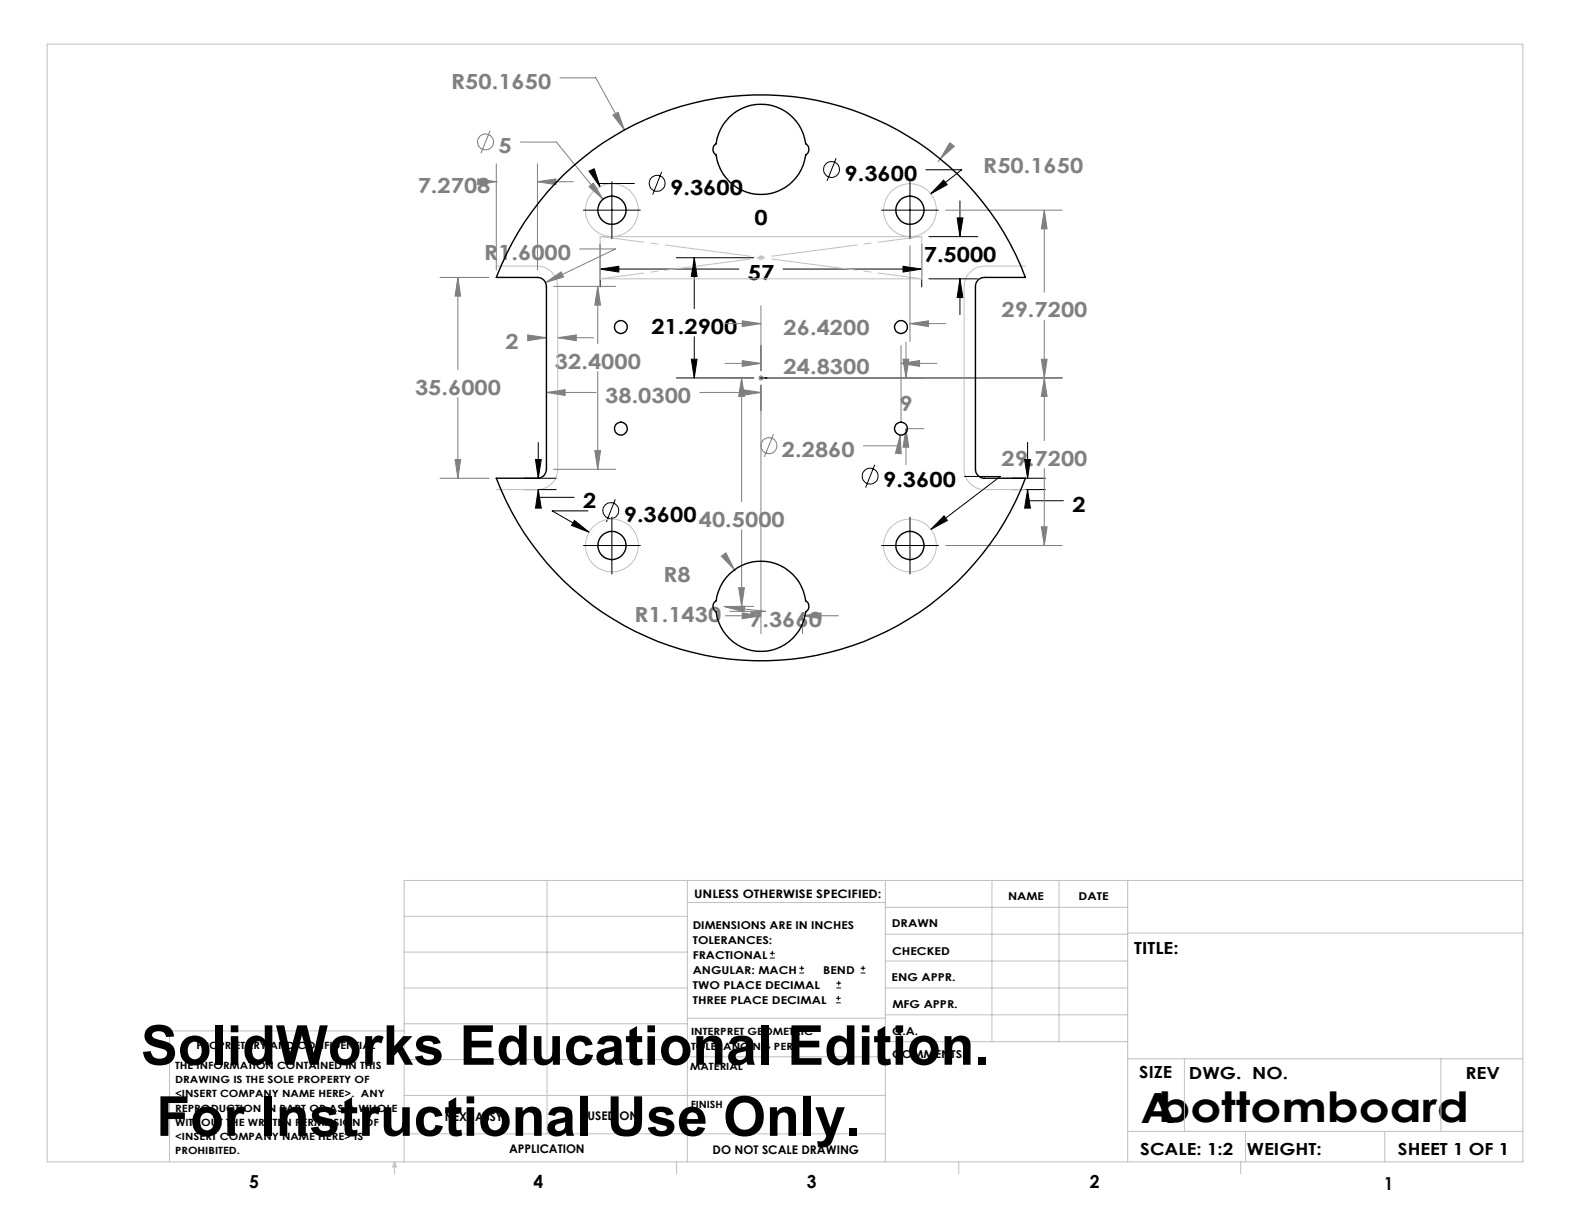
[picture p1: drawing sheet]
<svg xmlns="http://www.w3.org/2000/svg" width="279mm" height="216mm" viewBox="0 0 279 216" stroke-linecap="round" stroke-linejoin="round" font-family="sans-serif">
<g fill="none" stroke="#808080" stroke-width=".18">
<path d="M99.3 13.8h6.3l5.1 9.2M84.7 31.7l3.3 .5-3.3 .5zM86.9 23.1l-1.6 4.1M88 29v18.9M88 32.2h.1M92.3 25.2h6.3l8.3 10.1M95.3 32.2l3.3-.5v1zM95.3 29v18.9M95.3 32.2h6.3M104.4 33.1l.8-.6 1.7 2.8zM108.7 20.4l.9-.5 1.1 3.1zM166.7 28.2l-.4 .4"/>
<path d="M167.6 37.3h20.7M168.4 25.3l.8 .6-2.5 2.3zM185.1 37.3l.5 3.3h-1zM185.1 37.3v14.5M78 49.2h8.7M81.2 49.2l.5 3.3h-1zM81.2 49.2v16.3M93.6 59.4l3.3 .5-3.3 .5zM93.6 59.9h3.3M96.7 50.1l2.8-1.9 .4 .9zM98.1 50.8h11M98.9 59.9l3.3-.5v1z"/>
<path d="M98.9 59.9h6.3M102.8 44.1h6.3l-12.4 6M106 50.8l.5 3.3h-1.1zM106 50.8v10.1M128.6 57.4h6.3M131.6 56.9l3.3 .5-3.3 .5zM134.9 54.2v11.5M161.3 57.4l3.3-.5v1zM161.3 43.6v16.9M161.3 57.4h6.4M185.1 56.8v21.3M81.2 70.5v14.3"/>
<path d="M96.9 69.6l3.3-.5v1zM96.9 69.6h8.8M105.4 79.9h1.1l-.5 3.3zM106 65.9v17.3M124.1 69.6h10.8M128.3 67h5.3M128.6 64.4h6.3M131.5 67l.5 3.3h-1zM131.5 67v21.9M131.6 69.1l3.3 .5-3.3 .5zM131.6 63.9l3.3 .5-3.3 .5zM134.4 67h1"/>
<path d="M134.5 66.6l.8 .7M134.9 66.5v1M134.9 68.3v44M135.3 66.6l-.8 .7M136.2 67h52.1M137.1 77l-1.6 4M159.6 77.1l.2 3.3-1.1-.1zM159.6 77.1l-.2 1.9h-6.3M159.7 64.4l3.3-.5v1zM159.7 61.2v13.5M159.7 64.4h6.4M160.1 63.7h1l-.5 3.3z"/>
<path d="M160.6 76l.5 3.3h-1zM160.6 60.6v6.4M160.6 76v6.3M161 76h2.8M184.6 63.7h1l-.5 3.3zM185.1 67l.5 3.3h-1zM78 84.8h8.7M80.7 81.5h1l-.5 3.3zM98.1 83.2h11M127.9 98.6l.8-.6 1.5 3zM131.5 93.9v13.6M167.6 96.7h20.7"/>
<path d="M184.6 93.4h1l-.5 3.3zM185.1 83.1v13.6M128.3 107.5h5.3M128.6 109.1h6.3M128.7 107.6l3.3-.1-.1 .9zM128.7 107.6l7 .8h-6.3M130.2 101l.2 .2M131 104.2h1l-.5 3.3zM131.6 108.7l3.3 .4-3.3 .6zM142.3 109.1l3.3-.4v1zM142.3 108.8v3.5M142.3 109.1h6.3"/>
<circle cx="86.1" cy="25.2" r="1.41"/>
<circle cx="136.3" cy="79" r="1.4"/>
</g>
<g fill="none" stroke="#000" stroke-width=".18">
<path d="M103.4 37.3h10.1M104.4 30.3l.9-.4 1.1 3.2zM108.5 32.2v10.1M112.5 32.5h-6.4l.3 .6M117.3 30.5l-1.6 4M148.2 28l-1.6 4.1M156.3 37.3h10.1M161.3 32.2v10.1M164.1 30.1h6.4l-5.5 4.3M167.3 31.9l.6 .8-2.9 1.7zM169.7 38.6h1l-.5 3.3zM170.2 35.6v6.3"/>
<path d="M106.4 47.7l3.3-.5v1zM106.4 43.2v7.7M106.4 47.7h24.6M119.9 45.7h13.7M123.1 45.7l.5 3.3h-1zM123.1 45.7v9M123.1 59.7v7.3M138.8 47.7h24.6M160.1 47.2l3.3 .5-3.3 .5zM163.4 43.2v7.7M164.7 41.9h8.7M164.7 49.4h8.7"/>
<path d="M170.2 49.4l.5 3.3h-1zM170.2 49.4v6.4M95.4 78.4v6.4M119.9 67h13.7M122.6 63.7h1l-.5 3.3zM182.2 78.4v6.4M92.9 86.8h5.7M92.9 84.8h5.7M94.9 81.5h1.1l-.6 3.3zM95.4 86.8l.6 3.3h-1.1zM95.4 86.8v1.4h6.4M101.8 92.3l2.6 2-3.1-1.2z"/>
<path d="M103.4 96.7h10.1M104.2 90.6h-6.3l6.5 3.7M108.5 91.7v10M109.1 88.5l-1.6 4M155.1 82.4l-1.6 4M156.3 96.7h10.1M161.3 91.7v10M167.4 91.4l.6 .9-3 1.5zM171 84.5h6.3l-12.3 9.3M179.4 86.8h5.9M179.4 84.8h5.9M181.6 81.5h1.1l-.5 3.3z"/>
<path d="M182.2 86.8l.5 3.3h-1.1zM182.2 86.8v2h6.3M136.5 169.8h.8M136.5 169h.8M136.9 168.6v.8M141.7 172.5h.9M141.7 171.6h.9M142.1 171.2v.8M148.2 177.8h.8M148.2 177h.8M148.3 175.1h.8M148.3 174.3h.8"/>
<path d="M148.6 176.5v.8M148.7 173.9v.8M152.6 172.5h.8M152.6 171.6h.8M153 171.2v.8"/>
<circle cx="116.5" cy="32.5" r="1.4"/>
<circle cx="147.4" cy="30" r="1.42"/>
<circle cx="108.3" cy="90.5" r="1.41"/>
<circle cx="154.3" cy="84.4" r="1.41"/>
</g>
<g fill="none" stroke="#c0c0c0" stroke-width=".18">
<path d="M8.4 7.8h261.6v198.2h-261.6zM88 47.2h7.3a3.7 3.7 0 0 1 3.6 3.6v32.4a3.7 3.7 0 0 1-3.6 3.6h-7.3M106.4 41.9h57v7.5h-57zM134.4 45.7h1M134.5 45.3l.8 .7M134.9 45.2v1M135.3 45.3l-.8 .7M181.8 47.2h-7.3a3.7 3.7 0 0 0-3.6 3.6v32.4a3.7 3.7 0 0 0 3.6 3.6h7.3M97 156.1v44.9M121.8 156.1v49.9M121.8 160h35.2M157 156.1v49.9"/>
<path d="M175.9 156.1v28.5M187.7 156.1v28.5M199.9 156.1v49.9M270 156.1h-198.4v49.9M71.6 175.1h50.2M71.6 168.8h50.2M71.6 162.4h50.2M157 170.4h42.9M157 165.6h42.9M157 160.8h42.9M157 175.1h42.9M157 179.9h42.9"/>
<path d="M199.9 165.4h70.1M71.6 194.2h85.4M71.6 187.8h50.2M71.6 181.5h50.2M71.6 182.7h-41.5v23.3M121.8 187.3h35.2M121.8 180.5h35.2M157 184.6h42.9M199.9 187.7h70.1M210 187.7v12.9M255.4 187.7v12.9M70 206v2.1"/>
<path d="M70 206l.3 .8h-.7zM71.6 201h85.4M119.9 206v2.1M170 206v2.1M199.9 200.6h70.1M220 206v2.1M220.8 200.6v5.4M245.5 200.6v5.4"/>
<circle cx="108.5" cy="37.3" r="4.7"/>
<circle cx="161.3" cy="37.3" r="4.7"/>
<circle cx="108.5" cy="96.7" r="4.7"/>
<circle cx="161.3" cy="96.7" r="4.7"/>
</g>
<path d="M134.8 67h.2zM134.9 67h.1M134.9 67h1.2M136.1 67h-.6h.6" fill="none" stroke="#00f" stroke-width=".18"/>
<path d="M106.4 41.9l57 7.5M163.4 41.9l-57 7.5" fill="none" stroke="#c0c0c0" stroke-width=".18" stroke-dasharray="15.2 1.3 1.3 1.3" stroke-dashoffset="7.4"/>
<path d="M104.4 30.3l2 2.8-1.1-3.2zM167.3 31.9l-2.3 2.5 2.9-1.7zM167.4 91.4l-2.4 2.4 3-1.5zM101.8 92.3l-.5 .8 3.1 1.2zM95.4 86.8l.6 3.3h-1.1zM94.9 81.5h1.1l-.6 3.3zM182.2 86.8l.5 3.3h-1.1zM181.6 81.5h1.1l-.5 3.3zM106.4 47.7l3.3-.5v1zM160.1 47.2l3.3 .5-3.3 .5zM169.7 38.6h1l-.5 3.3zM170.2 49.4l.5 3.3h-1zM122.6 63.7h1l-.5 3.3zM123.1 45.7l.5 3.3h-1z" fill="#000"/>
<path d="M93.6 59.4l3.3 .5-3.3 .5zM98.9 59.9l3.3-.5v1z" fill="#808080"/>
<path d="M135.5 67h.6zM134.8 67h.2z" fill="#00f"/>
<path d="M168.4 25.3l-1.7 2.9 2.5-2.3zM104.4 33.1l2.5 2.2-1.7-2.8zM131.6 69.1l3.3 .5-3.3 .5zM96.9 69.6l3.3-.5v1zM108.7 20.4l2 2.6-1.1-3.1zM96.7 50.1l3.2-1-.4-.9zM84.7 31.7l3.3 .5-3.3 .5zM95.3 32.2l3.3-.5v1zM81.2 49.2l.5 3.3h-1zM80.7 81.5h1l-.5 3.3zM106 50.8l.5 3.3h-1.1zM105.4 79.9h1.1l-.5 3.3zM131.6 56.9l3.3 .5-3.3 .5zM161.3 57.4l3.3-.5v1zM184.6 63.7h1l-.5 3.3zM185.1 37.3l.5 3.3h-1zM185.1 67l.5 3.3h-1zM184.6 93.4h1l-.5 3.3zM159.6 77.1l-.9 3.2 1.1 .1zM159.7 64.4l3.3-.5v1zM131.6 63.9l3.3 .5-3.3 .5zM160.6 76l.5 3.3h-1zM160.1 63.7h1l-.5 3.3zM131.5 67l.5 3.3h-1zM131 104.2h1l-.5 3.3zM142.3 109.1l3.3-.4v1zM131.6 108.7l3.3 .4-3.3 .6zM127.9 98.6l2.3 2.4-1.5-3zM128.7 107.6l3.2 .8 .1-.9z" fill="#808080"/>
<g fill="none" stroke="#000" stroke-width=".25">
<path d="M100 30.9a50.2 50.2 0 0 1 81.8 18.3h-7.3a1.57 1.57 0 0 0-1.6 1.6v32.4a1.57 1.57 0 0 0 1.6 1.6h7.3a50.2 50.2 0 0 1-46.9 32.3 50.2 50.2 0 0 1-46.9-32.3h7.3a1.57 1.57 0 0 0 1.6-1.6v-32.4a1.57 1.57 0 0 0-1.6-1.6h-7.3a50.1 50.1 0 0 1 12-18.3zM129.3 20.8a8 8 0 0 1 8.2-1.9 8 8 0 0 1 5.3 6.6 1.18 1.18 0 0 1 0 2 8 8 0 0 1-7.9 7 8 8 0 0 1-7.9-7 1.18 1.18 0 0 1 0-2 8.1 8.1 0 0 1 2.3-4.7zM129.3 101.8a8 8 0 0 1 8.2-1.9 8 8 0 0 1 5.3 6.6 1.15 1.15 0 0 1 0 2 8 8 0 0 1-7.9 7 8 8 0 0 1-7.9-7 1.15 1.15 0 0 1 0-2 8.1 8.1 0 0 1 2.3-4.7z"/>
<circle cx="108.5" cy="37.3" r="2.49"/>
<circle cx="161.3" cy="37.3" r="2.49"/>
<circle cx="110.1" cy="58" r="1.15"/>
<circle cx="159.7" cy="58" r="1.15"/>
<circle cx="110.1" cy="76" r="1.15"/>
<circle cx="159.7" cy="76" r="1.15"/>
<circle cx="108.5" cy="96.7" r="2.49"/>
<circle cx="161.3" cy="96.7" r="2.49"/>
</g>
<g font-size="9.8">
<text x="25" y="188.7">SolidWorks Educational Edition.</text>
<text x="27.7" y="201.3">For Instructional Use Only.</text>
</g>
<text font-size="7.4" x="202.2" y="199.1">Abottomboard</text>
<g font-size="3.7" fill="#808080">
<text x="79.9" y="15.7">R50.1650</text>
<text x="88.4" y="27.1">5</text>
<text x="74.1" y="34.2">7.2708</text>
<text x="174.3" y="30.6">R50.1650</text>
<text x="85.8" y="46.1">R</text>
<text x="88.3" y="46.1">1.6000</text>
<text x="138.9" y="59.3">26.4200</text>
<text x="177.5" y="56.2">29.7200</text>
<text x="89.6" y="61.8">2</text>
<text x="98.4" y="65.3">32.4000</text>
<text x="73.6" y="69.9">35.6000</text>
<text x="107.3" y="71.5">38.0300</text>
<text x="138.9" y="66.4">24.8300</text>
<text x="159.5" y="72.8">9</text>
<text x="138.6" y="81">2.2860</text>
<text x="177.5" y="82.5">29.7200</text>
<text x="117.5" y="103.1">R8</text>
<text x="112.4" y="110.3">R1.1430</text>
<text x="132.8" y="111.1">7.3660</text>
</g>
<g font-size="3.7">
<text x="118.8" y="34.5">9.3600</text>
<text x="149.7" y="32">9.3600</text>
<text x="133.7" y="39.9">0</text>
<text x="163.8" y="46.5">7.5000</text>
<text x="132.6" y="49.7">57</text>
<text x="115.5" y="59.2">21.2900</text>
<text x="156.6" y="86.4">9.3600</text>
<text x="103.4" y="90.1">2</text>
<text x="110.6" y="92.5">9.360040.5000</text>
<text x="190.1" y="90.7">2</text>
</g>
<g font-size="3.2">
<text x="44.2" y="210.6">5</text>
<text x="94.6" y="210.6">4</text>
<text x="143.1" y="210.6">3</text>
<text x="193.2" y="210.6">2</text>
<text x="245.4" y="210.9">1</text>
</g>
<g font-size="3">
<text x="201.1" y="169.1">TITLE:</text>
<text x="202" y="191.1">SIZE</text>
<text x="210.8" y="191.2">DWG. NO.</text>
<text x="259.8" y="191.3">REV</text>
<text x="202.1" y="204.7">SCALE: 1:2</text>
<text x="221" y="204.8">WEIGHT:</text>
<text x="247.8" y="204.7">SHEET 1 OF 1</text>
</g>
<g font-size="2.1">
<text x="123.1" y="159.1">UNLESS OTHERWISE SPECIFIED:</text>
<text x="78.8" y="198.6">NEXT ASSY</text>
<text x="104.2" y="198.6">USED ON</text>
<text x="90.2" y="204.4">APPLICATION</text>
<text x="126.3" y="204.5">DO NOT SCALE DRAWING</text>
</g>
<g font-size="1.9">
<text x="178.7" y="159.6">NAME</text>
<text x="191.2" y="159.6">DATE</text>
<text x="122.8" y="164.7">DIMENSIONS ARE IN INCHES</text>
<text x="122.8" y="167.4">TOLERANCES:</text>
<text x="158.1" y="164.4">DRAWN</text>
<text x="122.8" y="170">FRACTIONAL</text>
<text x="122.8" y="172.7">ANGULAR: MACH</text>
<text x="145.9" y="172.7">BEND</text>
<text x="158.1" y="173.9">ENG APPR.</text>
<text x="158.2" y="169.3">CHECKED</text>
<text x="122.8" y="175.3">TWO PLACE DECIMAL</text>
<text x="122.8" y="178">THREE PLACE DECIMAL</text>
<text x="158.2" y="178.7">MFG APPR.</text>
<text x="158.2" y="183.4">Q.A.</text>
<text x="158.2" y="187.6">COMMENTS:</text>
</g>
<g font-size="1.8">
<text x="34.8" y="185.9">PROPRIETARY AND CONFIDENTIAL</text>
<text x="122.5" y="183.5">INTERPRET GEOMETRIC</text>
<text x="31.1" y="189.5">THE INFORMATION CONTAINED IN THIS</text>
<text x="31.1" y="192">DRAWING IS THE SOLE PROPERTY OF</text>
<text x="122.4" y="189.6">MATERIAL</text>
<text x="122.5" y="186.1">TOLERANCING PER:</text>
<text x="31.1" y="194.5">&lt;INSERT COMPANY NAME HERE&gt;. ANY</text>
<text x="31.1" y="197">REPRODUCTION IN PART OR AS A WHOLE</text>
<text x="122.4" y="196.4">FINISH</text>
<text x="31.1" y="199.5">WITHOUT THE WRITTEN PERMISSION OF</text>
<text x="31.1" y="202.1">&lt;INSERT COMPANY NAME HERE&gt; IS</text>
<text x="31.1" y="204.6">PROHIBITED.</text>
</g>
</svg>
